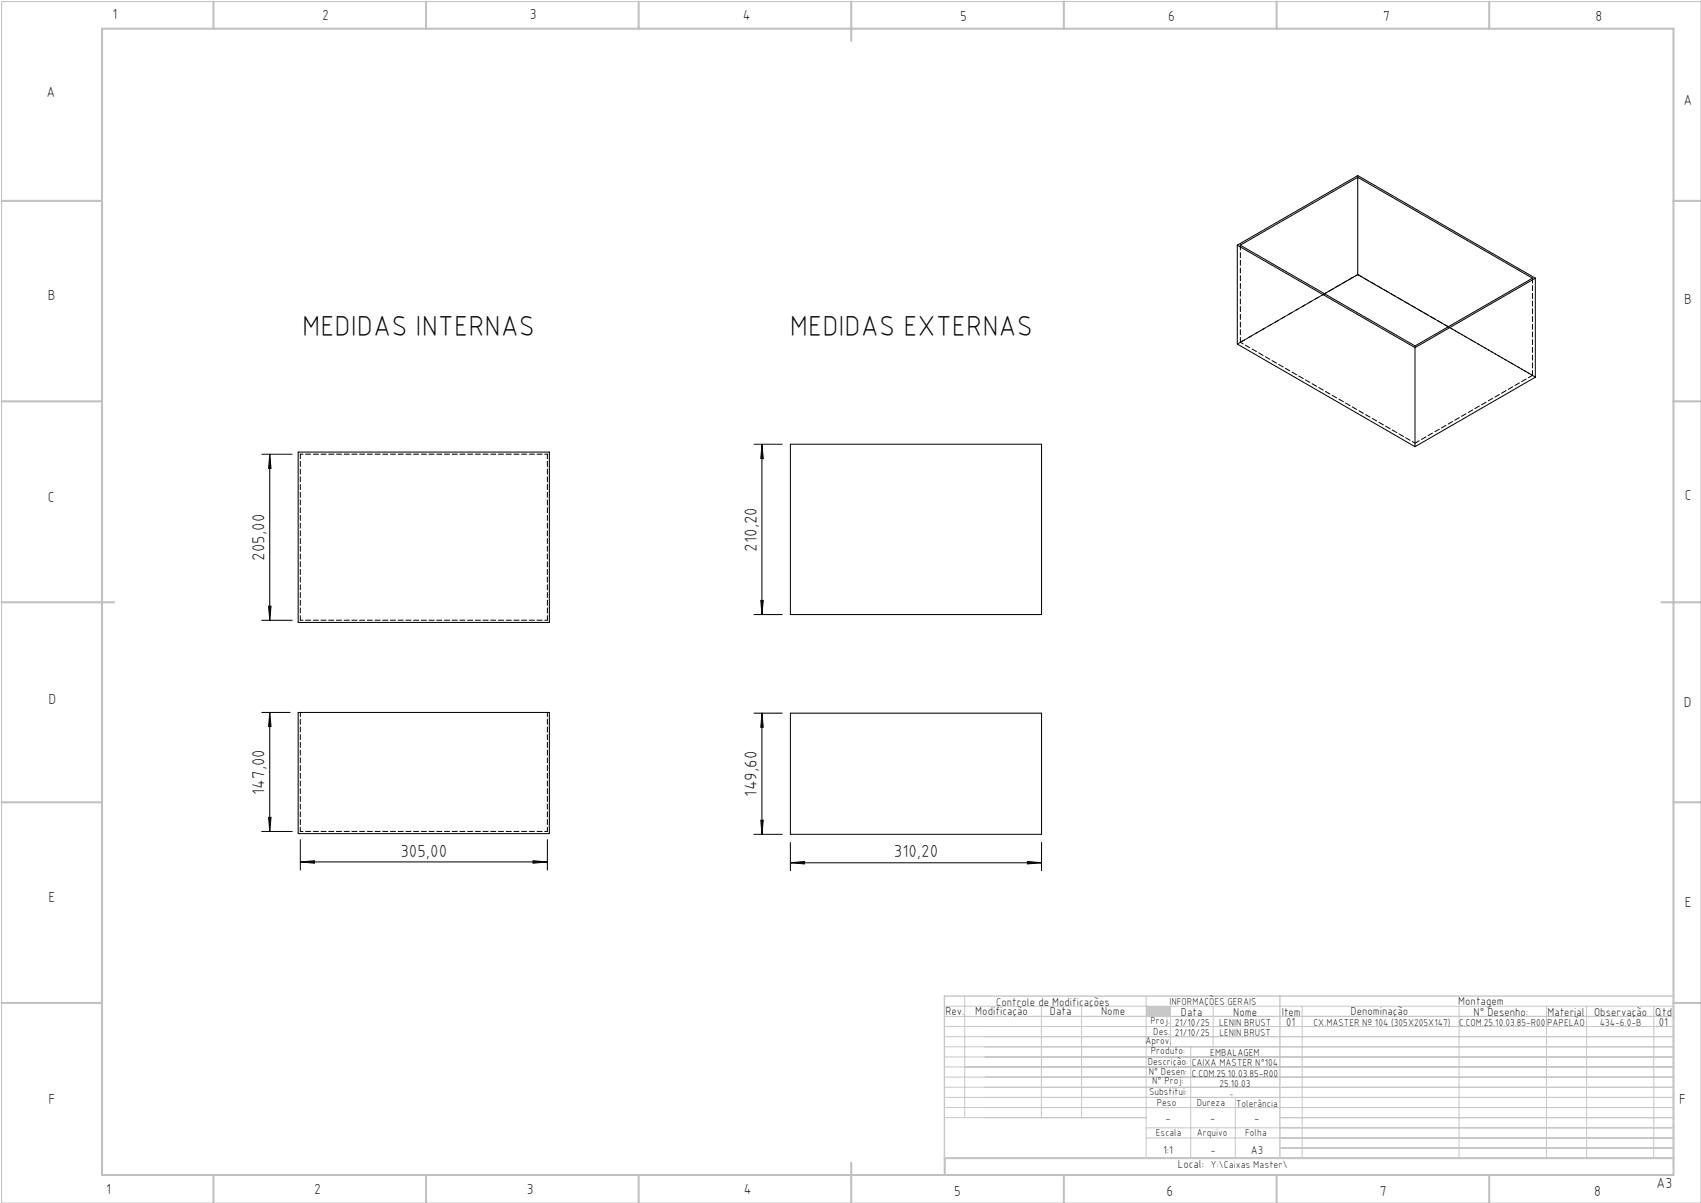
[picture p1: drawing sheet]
<svg xmlns="http://www.w3.org/2000/svg" width="420mm" height="297mm" viewBox="0 0 420 297" stroke-linecap="round" stroke-linejoin="round" font-family="sans-serif">
<path d="M.4 .4h419.6v296.6h-419.6z" fill="none" stroke="#c0c0c0" stroke-width=".25"/>
<g fill="none" stroke="#c0c0c0" stroke-width=".5">
<path d="M25.2 7.1h388v283h-388zM52.7 .4v6.7M105.2 .4v6.7M157.7 .4v6.7M210.2 .4v9.7M262.7 .4v6.7M315.2 .4v6.7M367.7 .4v6.7M.4 49.6h24.8M413.2 49.6h6.8M.4 99.1h24.8M413.2 99.1h6.8"/>
<path d="M.4 148.7h27.8M410.2 148.7h9.8M.4 198.1h24.8M413.2 198.1h6.8M.4 247.6h24.8M413.2 247.6h6.8M52.7 290.1v6.9M105.2 290.1v6.9M157.7 290.1v6.9M210.2 287.1v9.9M262.7 290.1v6.9M315.2 290.1v6.9"/>
<path d="M367.7 290.1v6.9M413.2 285.9h-179.9v4.2"/>
</g>
<g fill="none" stroke="#c3c8d2" stroke-width=".25">
<path d="M233.2 250.9h180M233.2 248.4h180M233.2 253.4h180M233.2 255.9h180M233.2 258.4h180M238.2 245.9v30M257.1 248.4v27.5M267.1 248.4v27.5M283 245.9v40M289 248.4v10M294 258.4v27.5M299.5 248.4v10"/>
<path d="M321.5 248.4v37.5M360.3 248.4v37.5M381.8 248.4v37.5M391.8 248.4v37.5M408.3 248.4v37.5M233.2 260.9h180M233.2 263.4h180M233.2 265.9h180M233.2 268.4h180M233.2 270.9h180M233.2 273.4h180M233.2 275.9h49.8"/>
<path d="M283 278.4h130.2M305 270.9v15M316 275.9h97.2M283 280.9h130.2M316 283.4h97.2"/>
</g>
<path d="M233.2 245.9h180v40h-180zM316 245.9v40" fill="none" stroke="#c3c8d2" stroke-width=".35"/>
<path d="M283 248.4h6v2.5h-6z" fill-rule="evenodd" fill="#c3c8d2"/>
<g fill="none" stroke="#000" stroke-width=".25">
<path d="M335.2 43.8v24M305.5 60.5v24.4l43.9 25.4M305.5 60.5l43.9 25.3M305.5 60.5l29.7-17.1 43.9 25.3M306.2 60.5l29-16.7 43.2 24.9-29 16.7zM335.2 67.8l22.4 12.9M335.2 67.8l-8.2 4.7M379.1 68.7l-29.7 17.1M379.1 68.7v24.4l-29.7 17.2M349.4 85.8v24.5M64.6 112.1h7.5M66.6 112.1v41"/>
<path d="M66.6 112.1l.3 3.5h-.6zM73.6 111.6h62v42.1h-62zM186.2 109.7h6.9M188.1 109.7v42M188.1 109.7l.4 3.5h-.6zM195.2 109.7h62v42h-62zM64.6 153.1h7.5M66.3 149.6h.6l-.3 3.5zM186.2 151.7h6.9M187.9 148.2h.6l-.4 3.5zM64.6 175.9h7M66.6 175.9v29.4"/>
<path d="M66.6 175.9l.3 3.5h-.6zM73.6 175.9h62v29.9h-62zM186.2 176.1h6.9M188.1 176.1v29.9M188.1 176.1l.4 3.5h-.6zM195.2 176.1h62v29.9h-62zM64.6 205.3h7.5M66.3 201.8h.6l-.3 3.5zM74.2 212.8l3.4-.3v.6zM74.2 207.3v7.5M74.2 212.8h60.9M131.6 212.5l3.5 .3-3.5 .3z"/>
<path d="M135.1 207.3v7.5M186.2 206h6.9M187.9 202.5h.6l-.4 3.5zM195.2 213l3.4-.3v.6zM195.2 208v7M195.2 213h62M253.7 212.7l3.5 .3-3.5 .3zM257.2 208v7"/>
</g>
<g fill="#000">
<path d="M66.3 149.6h.6l-.3 3.5zM66.6 112.1l.3 3.5h-.6zM187.9 148.2h.6l-.4 3.5zM188.1 109.7l.4 3.5h-.6z"/>
<path d="M66.6 175.9l.3 3.5h-.6zM66.3 201.8h.6l-.3 3.5zM188.1 176.1l.4 3.5h-.6zM187.9 202.5h.6l-.4 3.5z"/>
<path d="M74.2 212.8l3.4-.3v.6zM131.6 212.5l3.5 .3-3.5 .3zM195.2 213l3.4-.3v.6zM253.7 212.7l3.5 .3-3.5 .3z"/>
</g>
<path d="M74.2 175.9v29.4M135.2 175.9v29.4" fill="none" stroke="#000" stroke-width=".25" stroke-dasharray="1.3 .6" stroke-dashoffset=".2"/>
<path d="M335.3 67.8l-29.8 17.1M74.2 112.1h61M135.2 153.1h-61M74.2 205.3h61" fill="none" stroke="#000" stroke-width=".25" stroke-dasharray="1.3 .6" stroke-dashoffset=".6"/>
<path d="M306.3 60.5v24M327.1 72.5l-20.8 12M378.4 68.7v24M378.4 92.7l-20.8-12M379.1 93.1l-43.8-25.3M135.2 112.1v41M349.4 109.4l29-16.7M74.2 153.1v-41" fill="none" stroke="#000" stroke-width=".25" stroke-dasharray="1.3 .6" stroke-dashoffset=".1"/>
<path d="M335.3 43.3v.5M335.3 67.8h.1M349.4 85.4v.4" fill="none" stroke="#000" stroke-width=".25" stroke-dasharray="1.3 .6"/>
<path d="M306.3 84.5l43.1 24.9" fill="none" stroke="#000" stroke-width=".25" stroke-dasharray="1.3 .6" stroke-dashoffset=".5"/>
<g font-size="7.1">
<text x="74.6" y="82.9">MEDIDAS INTERNAS</text>
<text x="195" y="82.9">MEDIDAS EXTERNAS</text>
</g>
<g font-size="4.3">
<text x="186.9" y="136.2" transform="rotate(-90 186.9 136.2)">210,20</text>
<text x="65.3" y="138.4" transform="rotate(-90 65.3 138.4)">205,00</text>
<text x="65.3" y="196.2" transform="rotate(-90 65.3 196.2)">147,00</text>
<text x="186.9" y="196.7" transform="rotate(-90 186.9 196.7)">149,60</text>
<text x="98.9" y="211.5">305,00</text>
<text x="220.7" y="211.7">310,20</text>
</g>
<g font-size="3.6">
<text x="27.8" y="4.8">1</text>
<text x="79.5" y="4.9">2</text>
<text x="130.8" y="4.8">3</text>
<text x="183.4" y="4.9">4</text>
<text x="237.1" y="5.1">5</text>
<text x="288.4" y="5.2">6</text>
<text x="341.5" y="5.1">7</text>
<text x="394" y="5.2">8</text>
<text x="11.5" y="24">A</text>
<text x="415.7" y="25.8">A</text>
<text x="11.8" y="74.1">B</text>
<text x="415.8" y="75.1">B</text>
<text x="11.8" y="124">C</text>
<text x="416" y="123.5">C</text>
<text x="12" y="173.7">D</text>
<text x="415.8" y="174.7">D</text>
<text x="12" y="222.6">E</text>
<text x="416" y="223.9">E</text>
<text x="12" y="272.6">F</text>
<text x="414.6" y="272.6">F</text>
<text x="409" y="293.3">A3</text>
<text x="26.2" y="294.8">1</text>
<text x="77.6" y="294.8">2</text>
<text x="130.1" y="294.8">3</text>
<text x="183.7" y="294.7">4</text>
<text x="235.6" y="295.2">5</text>
<text x="288" y="295.2">6</text>
<text x="340.7" y="295.2">7</text>
<text x="393.6" y="295.2">8</text>
</g>
<g font-size="2.9">
<text x="240.8" y="250.6">Modificação</text>
<text x="259.2" y="250.6">Data</text>
<text x="271.9" y="250.6">Nome</text>
<text x="290.9" y="288.4">Local:</text>
</g>
<g font-size="2.8">
<text x="233.4" y="250.6">Rev.</text>
<text x="246" y="248.4">Controle de Modificações</text>
<text x="291.6" y="250.8">Data</text>
<text x="304.5" y="250.8">Nome</text>
<text x="316.5" y="250.9">Item</text>
<text x="333.5" y="250.5">Denominação</text>
<text x="360.1" y="248.2">Montagem</text>
<text x="363.9" y="250.8">N° Desenho:</text>
<text x="382.1" y="250.8">Material</text>
<text x="393.6" y="250.8">Observação</text>
<text x="408.7" y="250.9">Qtd</text>
<text x="317.6" y="253.3">01</text>
<text x="409.6" y="253.3">01</text>
<text x="287.7" y="276.9">-</text>
<text x="298.8" y="276.9">-</text>
<text x="309.7" y="276.9">-</text>
<text x="287.2" y="284.8">1:1</text>
<text x="298.9" y="284.8">-</text>
<text x="308.8" y="284.8">A3</text>
</g>
<g font-size="2.5">
<text x="288.7" y="248.2">INFORMAÇÕES GERAIS</text>
<text x="282.8" y="257.8">Aprov.</text>
<text x="284.1" y="252.9">Proj.</text>
<text x="284.8" y="255.4">Des.</text>
<text x="290.1" y="255.8">21/10/25</text>
<text x="290.1" y="253.3">21/10/25</text>
<text x="301" y="253.3">LENIN BRUST</text>
<text x="301.1" y="255.8">LENIN BRUST</text>
<text x="324.3" y="253.3">CX.MASTER Nº 104 (305X205X147)</text>
<text x="360.3" y="253.3">C.COM.25.10.03.85-R00</text>
<text x="382" y="253.3">PAPELÃO</text>
<text x="395" y="253.3">434-6.0-B</text>
<text x="283.4" y="262.9">Descrição:</text>
<text x="284.2" y="260.3">Produto:</text>
<text x="294.2" y="263.3">CAIXA MASTER N°104</text>
<text x="298.8" y="260.7">EMBALAGEM</text>
<text x="283.7" y="265.4">N° Desen:</text>
<text x="284.5" y="267.7">N° Proj:</text>
<text x="294.3" y="265.9">C.COM.25.10.03.85-R00</text>
<text x="301.1" y="268.3">25.10.03</text>
<text x="283.7" y="270.4">Substitui:</text>
<text x="285.6" y="273">Peso</text>
<text x="295.5" y="273">Dureza</text>
<text x="305.2" y="273.3">Tolerância</text>
<text x="285.4" y="280.4">Escala</text>
<text x="295.5" y="280.4">Arquivo</text>
<text x="307.5" y="280.4">Folha</text>
<text x="298.9" y="288.4">Y:\Caixas Master\</text>
</g>
<text font-size="2.1" x="303.5" y="270.9">-</text>
</svg>
